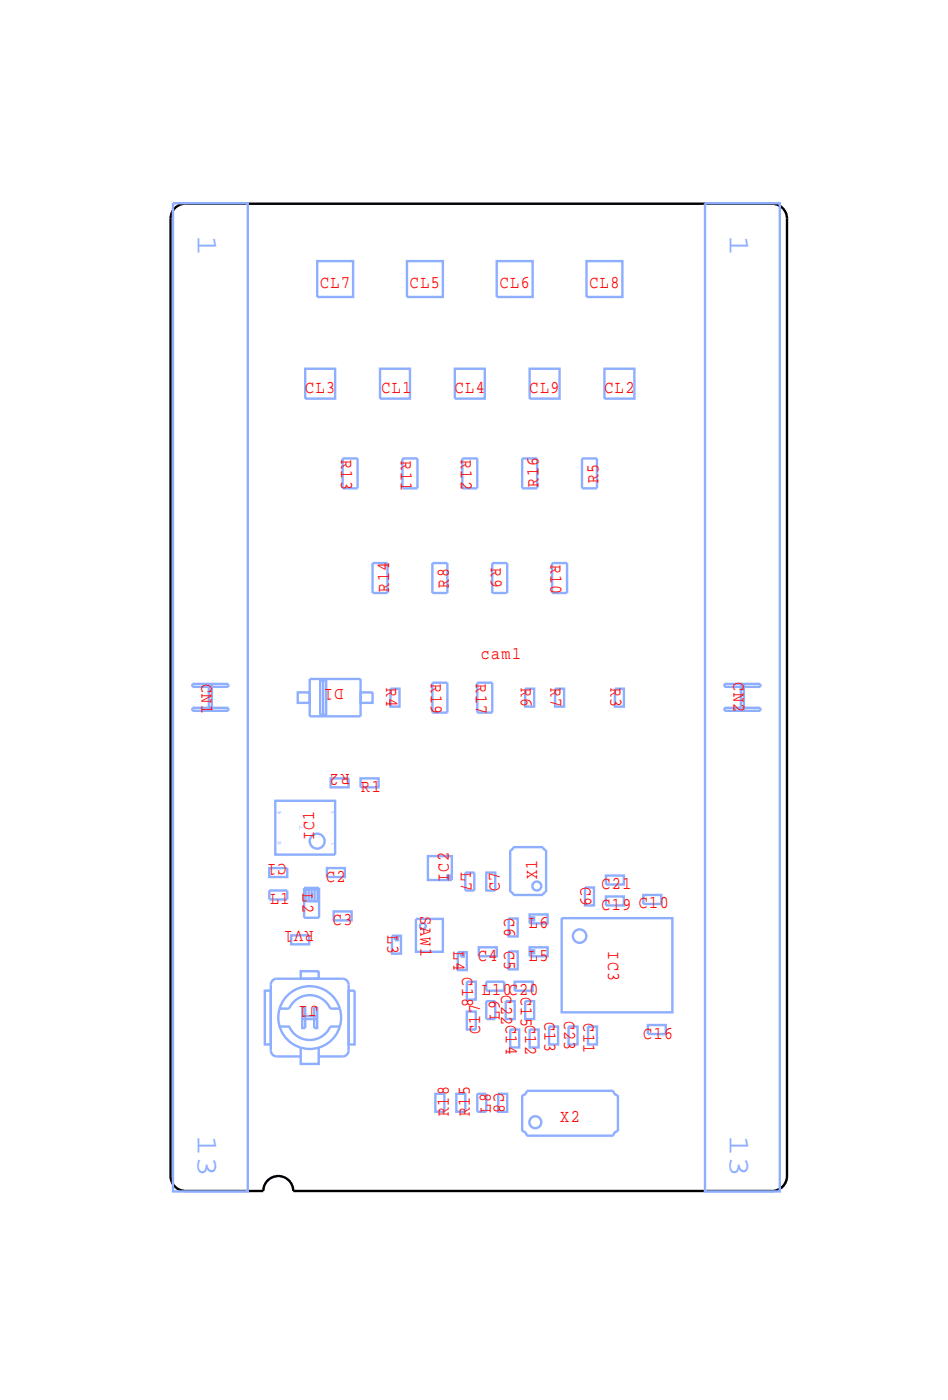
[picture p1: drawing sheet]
<svg xmlns="http://www.w3.org/2000/svg" width="32mm" height="47mm" viewBox="0 0 32 47" stroke-linecap="round" stroke-linejoin="round" font-family="sans-serif">
<path d="M5.9 6.9l.3-.1h19.6l.3 .1 .1 .2 .1 .2v32l-.1 .3-.1 .2h-.3h-16a.5 .5 0 0 0-.5-.5 .5 .5 0 0 0-.5 .5h-2.6h-.3l-.1-.2-.1-.3v-32l.1-.2z" fill="none" stroke="#000" stroke-width=".08"/>
<g fill="none" stroke="#8eaeff" stroke-width=".08">
<path d="M5.8 6.8h2.5v33h-2.5zM10.2 12.3h1v1h-1zM10.6 8.7h1.2v1.2h-1.2zM11.5 15.3h.4v1h-.4zM12.5 18.8h.5v1h-.5zM12.7 12.3h1v1h-1zM13.5 15.3h.5v1h-.5zM13.6 8.7h1.2v1.2h-1.2zM14.5 18.8h.5v1h-.5zM15.2 12.3h1v1h-1zM15.5 15.3h.5v1h-.5zM16.5 18.8h.5v1h-.5z"/>
<path d="M16.6 8.7h1.2v1.2h-1.2zM17.5 15.3h.5v1h-.5zM17.7 12.3h1v1h-1zM18.5 18.8h.5v1h-.5zM19.5 15.3h.5v1h-.5zM19.6 8.7h1.2v1.2h-1.2zM20.2 12.3h1v1h-1zM23.6 6.8h2.5v33h-2.5zM6.4 22.9h1.2v.1h-1.2zM6.4 23.7h1.2v.1h-1.2zM7 22.9v.9M7.1 22.9v.9"/>
<path d="M8.9 33.1h.2v1.8h-.2zM9 29h.6v.3h-.6zM9 29.8h.6v.3h-.6zM9.2 26.8h2v1.8h-2zM9.3 33.7a1.05 1.05 0 0 1 1.1-.7 1.05 1.05 0 0 1 1 .7M9.3 33.7a1.05 1.05 0 0 0 .8 1.3 1.05 1.05 0 0 0 1.3-.7M9.3 34.3h.4a.75 .75 0 0 0 .7 .5 .75 .75 0 0 0 .6-.5h.4M9.3 33.7h.4a.75 .75 0 0 1 .7-.4 .75 .75 0 0 1 .6 .4h.4M9.7 31.3h.6v.3h-.6zM10 23.2h.4v.3h-.4zM10.1 32.5h.6v.2h-.6zM10.1 35.3h-.8l-.2-.2v-2.2l.2-.2 2.3 .1 .1 2.3-.2 .2h-.8"/>
<path d="M10.1 35v.6h.6v-.6M10.1 33.7h.1v.7h-.1zM10.1 34h.5M10.1 34.1h.5M10.2 29.7h.5v1h-.5zM10.2 29.7h.4v.4h-.4zM10.3 29.7v.4M10.4 22.7h1.7v1.3h-1.7zM10.4 29.7v.4M10.5 33.7h.1v.7h-.1zM10.5 29.7v.4M10.7 22.8h.2v1.1h-.2z"/>
<path d="M10.8 22.8v1.1M10.9 29h.6v.3h-.6zM11.1 26h.6v.3h-.6zM11.2 30.5h.5v.3h-.5zM11.4 33.7v.6M11.7 33.1h.2v1.8h-.2zM12.1 23.2h.4v.3h-.4zM12.1 26h.6v.3h-.6zM13.1 23h.3v.6h-.3zM13.1 31.3h.3v.6h-.3zM13.2 31.3h.1v.1h-.1zM13.9 30.7h.9v1.1h-.9z"/>
<path d="M14.3 28.6h.8v.8h-.8zM14.5 22.8h.5v1h-.5zM14.6 36.6h.3v.6h-.3zM15 29.3h.1v.1h-.1zM15.3 36.6h.3v.6h-.3zM15.3 31.8h.3v.6h-.3zM15.4 31.9h.1v.1h-.1zM15.6 29.2h.3v.6h-.3zM15.6 33.8h.3v.6h-.3zM15.6 32.8h.3v.6h-.3zM16 22.8h.5v1h-.5zM16 36.6h.3v.6h-.3z"/>
<path d="M16 31.7h.6v.3h-.6zM16.3 29.2h.3v.6h-.3zM16.3 33.5h.3v.6h-.3zM16.3 32.8h.6v.3h-.6zM16.7 36.6h.3v.6h-.3zM16.9 33.5h.3v.6h-.3zM17 31.8h.3v.6h-.3zM17 30.7h.3v.6h-.3zM17.1 28.4l.1-.1h1l.1 .1v1.4l-.1 .1h-1l-.1-.1zM17.1 34.4h.3v.6h-.3zM17.2 32.8h.6v.3h-.6zM17.5 36.6l.1-.1h2.9l.2 .1v1.2l-.2 .2h-2.9l-.1-.2z"/>
<path d="M17.5 23h.4v.6h-.4zM17.5 33.5h.4v.6h-.4zM17.7 31.7h.6v.3h-.6zM17.7 30.6h.6v.3h-.6zM17.7 34.4h.3v.6h-.3zM17.8 31.8h.1v.1h-.1zM17.8 30.7h.1v.1h-.1zM18.4 34.3h.2v.6h-.2zM18.6 23h.3v.6h-.3zM18.8 30.7h3.7v3.2h-3.7zM19 34.3h.3v.6h-.3zM19.6 29.7h.3v.6h-.3z"/>
<path d="M19.7 34.3h.3v.6h-.3zM20.3 29.3h.6v.3h-.6zM20.3 30h.6v.3h-.6zM20.6 23h.3v.6h-.3zM21.5 29.9h.6v.3h-.6zM21.6 34.3h.7v.3h-.7zM24.2 23.7h1.2v.1h-1.2zM24.2 22.9h1.2v.1h-1.2zM24.8 22.9v.9M24.9 22.9v.9"/>
<circle cx="10.6" cy="28.1" r=".25"/>
<circle cx="14.1" cy="31" r=".1"/>
<circle cx="17.9" cy="37.5" r=".2"/>
<circle cx="17.9" cy="29.6" r=".15"/>
<circle cx="19.4" cy="31.3" r=".22"/>
</g>
<g font-size="1" fill="#8eaeff">
<text x="6.6" y="7.8" transform="rotate(90 6.6 7.8)">1</text>
<text x="24.4" y="7.8" transform="rotate(90 24.4 7.8)">1</text>
<text x="6.6" y="38" transform="rotate(90 6.6 38)">13</text>
<text x="24.4" y="38" transform="rotate(90 24.4 38)">13</text>
</g>
<g font-size=".6" fill="#f00">
<text x="10.7" y="9.6">CL7</text>
<text x="13.7" y="9.6">CL5</text>
<text x="16.7" y="9.6">CL6</text>
<text x="19.7" y="9.6">CL8</text>
<text x="10.2" y="13.1">CL3</text>
<text x="11.4" y="15.4" transform="rotate(90 11.4 15.4)">R13</text>
<text x="12.7" y="13.1">CL1</text>
<text x="13.4" y="15.4" transform="rotate(90 13.4 15.4)">R11</text>
<text x="15.2" y="13.1">CL4</text>
<text x="15.4" y="15.4" transform="rotate(90 15.4 15.4)">R12</text>
<text x="17.7" y="13.1">CL9</text>
<text x="18" y="16.3" transform="rotate(-90 18 16.3)">R16</text>
<text x="20" y="16.2" transform="rotate(-90 20 16.2)">R5</text>
<text x="20.2" y="13.1">CL2</text>
<text x="6.7" y="22.9" transform="rotate(90 6.7 22.9)">CN1</text>
<text x="11.5" y="23" transform="rotate(-180 11.5 23)">D1</text>
<text x="12.9" y="23" transform="rotate(90 12.9 23)">R4</text>
<text x="13" y="19.8" transform="rotate(-90 13 19.8)">R14</text>
<text x="14.4" y="22.9" transform="rotate(90 14.4 22.9)">R19</text>
<text x="15" y="19.7" transform="rotate(-90 15 19.7)">R8</text>
<text x="15.9" y="22.9" transform="rotate(90 15.9 22.9)">R17</text>
<text x="16.1" y="22">cam1</text>
<text x="16.4" y="19" transform="rotate(90 16.4 19)">R9</text>
<text x="17.4" y="23" transform="rotate(90 17.4 23)">R6</text>
<text x="18.4" y="18.9" transform="rotate(90 18.4 18.9)">R10</text>
<text x="18.4" y="23" transform="rotate(90 18.4 23)">R7</text>
<text x="20.4" y="23" transform="rotate(90 20.4 23)">R3</text>
<text x="24.5" y="22.8" transform="rotate(90 24.5 22.8)">CN2</text>
<text x="9.6" y="28.9" transform="rotate(-180 9.6 28.9)">C1</text>
<text x="10.1" y="29.9" transform="rotate(90 10.1 29.9)">L2</text>
<text x="10.5" y="28.1" transform="rotate(-90 10.5 28.1)">IC1</text>
<text x="10.9" y="29.5">C2</text>
<text x="11.7" y="25.9" transform="rotate(-180 11.7 25.9)">R2</text>
<text x="12.1" y="26.5">R1</text>
<text x="15" y="29.5" transform="rotate(-90 15 29.5)">IC2</text>
<text x="15.4" y="29.2" transform="rotate(90 15.4 29.2)">L7</text>
<text x="16.7" y="29.8" transform="rotate(-90 16.7 29.8)">C7</text>
<text x="18" y="29.4" transform="rotate(-90 18 29.4)">X1</text>
<text x="19.4" y="29.7" transform="rotate(90 19.4 29.7)">C9</text>
<text x="20.1" y="29.7">C21</text>
<text x="9" y="30.2">L1</text>
<text x="10.5" y="31.1" transform="rotate(-180 10.5 31.1)">RV1</text>
<text x="10.6" y="33.7" transform="rotate(-180 10.6 33.7)">J1</text>
<text x="11.1" y="30.9">C3</text>
<text x="13" y="31.3" transform="rotate(90 13 31.3)">L3</text>
<text x="14.1" y="30.6" transform="rotate(90 14.1 30.6)">SAW1</text>
<text x="15.2" y="31.8" transform="rotate(90 15.2 31.8)">L4</text>
<text x="15.5" y="32.7" transform="rotate(90 15.5 32.7)">C18</text>
<text x="16" y="32.1">C4</text>
<text x="16.1" y="34.6" transform="rotate(-90 16.1 34.6)">C17</text>
<text x="16.1" y="33.3">L10C20</text>
<text x="16.7" y="34.1" transform="rotate(-90 16.7 34.1)">L9</text>
<text x="16.8" y="33.3" transform="rotate(90 16.8 33.3)">C22C14</text>
<text x="16.9" y="30.7" transform="rotate(90 16.9 30.7)">C6</text>
<text x="16.9" y="31.8" transform="rotate(90 16.9 31.8)">C5</text>
<text x="17.4" y="33.3" transform="rotate(90 17.4 33.3)">C15</text>
<text x="17.6" y="34.3" transform="rotate(90 17.6 34.3)">C12</text>
<text x="17.7" y="32.1">L5</text>
<text x="17.7" y="31">L6</text>
<text x="18.2" y="34.2" transform="rotate(90 18.2 34.2)">C13</text>
<text x="18.9" y="34.1" transform="rotate(90 18.9 34.1)">C23</text>
<text x="19.5" y="34.2" transform="rotate(90 19.5 34.2)">C11</text>
<text x="20.1" y="30.4">C19 C10</text>
<text x="20.3" y="31.8" transform="rotate(90 20.3 31.8)">IC3</text>
<text x="21.5" y="34.7">C16</text>
<text x="15" y="37.3" transform="rotate(-90 15 37.3)">R18</text>
<text x="15.7" y="37.3" transform="rotate(-90 15.7 37.3)">R15</text>
<text x="16.4" y="37.2" transform="rotate(-90 16.4 37.2)">L8</text>
<text x="16.5" y="36.6" transform="rotate(90 16.5 36.6)">C8</text>
<text x="18.7" y="37.5">X2</text>
</g>
<g font-size=".2" fill="#8eaeff">
<text x="9.4" y="28.3" transform="rotate(-90 9.4 28.3)">6</text>
<text x="9.4" y="27.3" transform="rotate(-90 9.4 27.3)">4</text>
<text x="10.1" y="27.8" transform="rotate(-90 10.1 27.8)">7</text>
<text x="11.2" y="28.3" transform="rotate(-90 11.2 28.3)">1</text>
<text x="11.2" y="27.3" transform="rotate(-90 11.2 27.3)">3</text>
</g>
</svg>
